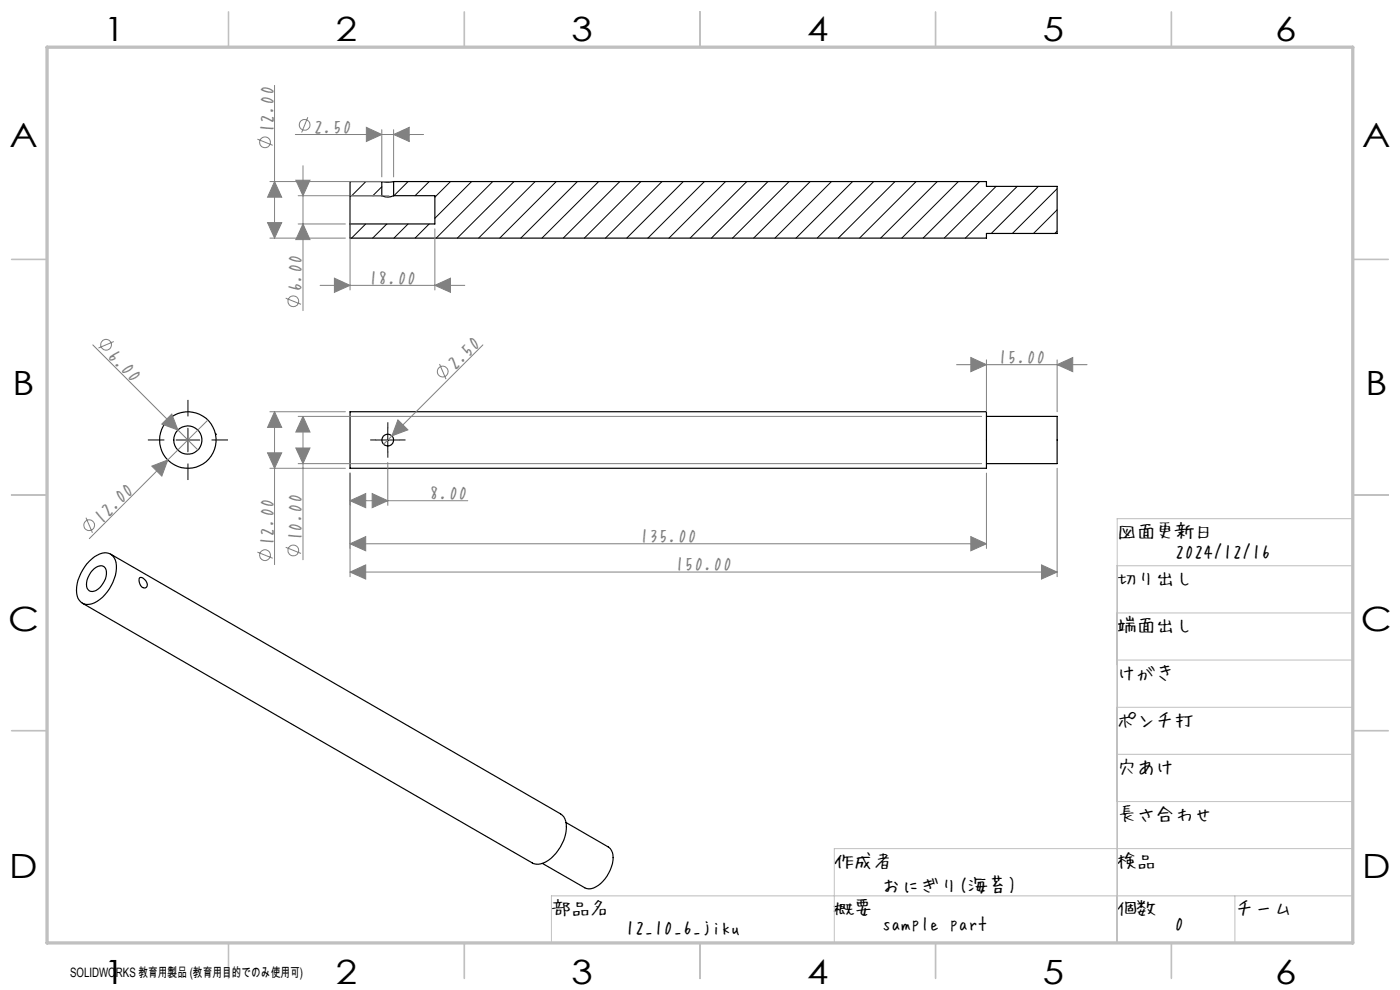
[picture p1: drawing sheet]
<svg xmlns="http://www.w3.org/2000/svg" width="297mm" height="210mm" viewBox="0 0 297 210" stroke-linecap="round" stroke-linejoin="round" font-family="sans-serif">
<g fill="none" stroke="#000" stroke-width=".25">
<path d="M81 38.5l1 .2 1.5-.2M81 38.5v3M81 38.5h-6.7v3M83.5 38.5v3M83.5 38.5h125.8v1h15v10h-15v1h-135v-3M74.3 41.5v6M74.3 41.5h6.7M81 41.5a2.88 2.88 0 0 0 2.5 0M83.5 41.5h8.8v6h-18M45.7 92.1h.1M74.3 87.3h135v12h-135zM209.3 88.3h15v10h-15"/>
<path d="M18.9 119.1a4.2 4.2 0 0 1 4.3-1.7 3.3 3.3 0 0 1 1.4 3.9 8.9 8.9 0 0 1-5.1 6.8 2.5 2.5 0 0 1-3.3-2.9 9.6 9.6 0 0 1 2.7-6.1zM23.5 117.5l95.4 55.1a3.7 3.7 0 0 1 1.1 4.2 8.6 8.6 0 0 1-5.3 6.5 2.4 2.4 0 0 1-1.8-.3l-95.4-55.1M19.6 121a2.03 2.03 0 0 1 2.5-.7 2.94 2.94 0 0 1-.3 3.5 2.45 2.45 0 0 1-2.9 1.5 2.63 2.63 0 0 1 0-3.4zM29.6 122.5a1.49 1.49 0 0 1 1.5 2.1 .97 .97 0 0 1-1.5-.8l-.1-.8zM120.1 174.5l8.9 5.2a3.1 3.1 0 0 1 .9 3.5 7.2 7.2 0 0 1-4.5 5.3l-1.3-.2-9-5.1"/>
<circle cx="39.9" cy="93.3" r="6"/>
<circle cx="39.9" cy="93.4" r="2.99"/>
<circle cx="82.3" cy="93.3" r="1.26"/>
</g>
<g fill="none" stroke="#000" stroke-width=".21">
<path d="M77.6 38.5l-3 3M81 39.6l-1.9 1.9M86.6 38.5l-3 3M91.1 38.5l-3 3M95.6 38.5l-3.3 3.3M100 38.5l-7.7 7.8M104.5 38.5l-12 12M109 38.5l-12 12M113.5 38.5l-12 12M118 38.5l-12 12M122.5 38.5l-12 12M127 38.5l-12 12"/>
<path d="M131.5 38.5l-12 12M136 38.5l-12 12M140.4 38.5l-12 12M145 38.5l-12 12M149.4 38.5l-12 12M153.9 38.5l-12 12M158.4 38.5l-12 12M162.9 38.5l-12 12M167.4 38.5l-12 12M171.9 38.5l-12 12M176.4 38.5l-12 12M180.9 38.5l-12 12"/>
<path d="M185.3 38.5l-11.9 12M189.9 38.5l-12.1 12M194.3 38.5l-11.9 12M198.8 38.5l-12 12M203.3 38.5l-12 12M207.8 38.5l-12 12M211.3 39.5l-11 11M215.8 39.5l-11 11M220.3 39.5l-10 10M77.6 47.5l-3 3M82.1 47.5l-3 3M86.6 47.5l-3 3"/>
<path d="M91.1 47.5l-3 3M224.3 40l-9.5 9.5M224.3 44.5l-5 5M224.3 49l-.5 .5M37.4 93.3h5M39.9 90.8v5M79.8 93.3h5M82.3 90.8v5"/>
</g>
<g fill="none" stroke="#808080" stroke-width=".21">
<path d="M58.2 18.1v32.4M54.6 29.5l3.3 1.3M57.3 38.5h25.2M58.2 38.5l1.6 3.3h-3zM62.7 28.5h27.2M62.8 38.2h3l-1.5 3.3zM64.3 35.2v30.7M65.3 24.9l-1.3 3.2M77.7 27l3.3 1.5-3.3 1.5zM81 27.5v10M83.5 28.5l3.3-1.5v3zM83.5 27.5v10"/>
<path d="M56.8 47.2h3l-1.6 3.3zM57.3 50.5h16M63.3 47.5h10M63.3 41.5h19.2M64.3 47.5l1.5 3.3h-3zM70.9 59l3.4 1.5-3.4 1.5zM74.3 42.5v19M92.3 48.5v13M19.7 73.2l22.3 22.3M24.1 72.5l-3.2 1.3M60.6 63.2l3.3 1.3M67.9 60.5h30.7"/>
<path d="M92.3 60.5l3.3-1.5v3zM93.2 77.2l1.4 3.2M102.4 73.2l-21 21M202.9 77.4h27.7M206 75.8l3.3 1.6-3.3 1.4zM209.3 76.3v11M224.3 77.4l3.3-1.6v3zM224.3 76.3v11M32.2 98.9l3.4-1.3-1.3 3.4zM35.6 97.6l-16.7 16.7M36.4 87.8l1.3 3.4-3.4-1.3zM44.1 89.1l-8.5 8.5"/>
<path d="M56.8 96.1h3l-1.6 3.2zM57.3 99.3h16M57.3 87.3h16M58.2 87.3l1.6 3.4h-3zM58.2 87.3v32.5M62.8 95h3l-1.5 3.3zM63.3 98.3h144.9M63.3 88.3h144.9M64.3 88.3l1.5 3.3h-3zM64.3 88.3v30.4M82.3 98.1v9.1M84.4 89.1l2.1 2.1-3.4 1.3z"/>
<path d="M224.3 99.3v23M18.2 109.8l1.4 3.2M54.6 117.1l3.3 1.3M60.6 116.1l3.3 1.3M74.3 115.3l3.3-1.5v3zM74.3 106.2l3.3-1.5v3zM74.3 100.4v21.9M74.3 115.3h135M74.3 106.2h24.9M79 104.7l3.3 1.5-3.3 1.5zM206 113.8l3.3 1.5-3.3 1.5zM209.3 100.4v15.9"/>
<path d="M220.9 119.8l3.4 1.5-3.4 1.5zM74.3 121.3l3.3-1.5v3zM74.3 121.3h150"/>
<circle cx="56.2" cy="30.2" r="1.14"/>
<circle cx="64.6" cy="26.5" r="1.13"/>
<circle cx="22.5" cy="73.1" r="1.14"/>
<circle cx="62.2" cy="63.9" r="1.15"/>
<circle cx="93.9" cy="78.8" r="1.14"/>
<circle cx="18.9" cy="111.4" r="1.14"/>
<circle cx="56.2" cy="117.8" r="1.15"/>
<circle cx="62.2" cy="116.8" r="1.14"/>
</g>
<path d="M34.9 93.3h-3.5M39.9 88.3v-3.5M39.9 98.3v3.5M44.9 93.3h3.5M79.8 93.3h-1.3M82.3 90.8v-1.2M82.3 95.8v1.3M84.8 93.3h1.2" fill="none" stroke="#000" stroke-width=".21" stroke-dasharray="30.5 1.3 1.3 1.3" stroke-linecap="butt"/>
<path d="M287 110h-50v90M237 120h50v80M237 130h50M237 150h50M237 140h50M237 170h50M237 160h50M262 190v10M287 180h-110v20M287 190h-170v10" fill="none" stroke="#c0c0c0" stroke-width=".21"/>
<g fill="none" stroke="#c0c0c0" stroke-width=".35">
<path d="M48.5 2.5v7.5M98.5 2.5v7.5M148.5 2.5v7.5M198.5 2.5v7.5M248.5 2.5v7.5M2.5 55h7.5M287 55h7.5M2.5 105h7.5M287 105h7.5M2.5 155h7.5M287 155h7.5M48.5 200v7.5"/>
<path d="M98.5 200v7.5M148.5 200v7.5M198.5 200v7.5M248.5 200v7.5"/>
</g>
<path d="M10 10h277v190h-277z" fill="none" stroke="#c0c0c0" stroke-width=".7"/>
<g fill="#808080">
<path d="M36.4 87.8l1.3 3.4-3.4-1.3z"/>
<path d="M84.4 89.1l2.1 2.1-3.4 1.3z"/>
<path d="M32.2 98.9l3.4-1.3-1.3 3.4z"/>
<path d="M220.9 119.8l3.4 1.5-3.4 1.5zM74.3 121.3l3.3-1.5v3z"/>
<path d="M74.3 115.3l3.3-1.5v3zM206 113.8l3.3 1.5-3.3 1.5z"/>
<path d="M70.9 59l3.4 1.5-3.4 1.5zM92.3 60.5l3.3-1.5v3z"/>
<path d="M224.3 77.4l3.3-1.6v3zM206 75.8l3.3 1.6-3.3 1.4z"/>
<path d="M62.8 95h3l-1.5 3.3zM64.3 88.3l1.5 3.3h-3zM56.8 96.1h3l-1.6 3.2zM58.2 87.3l1.6 3.4h-3z"/>
<path d="M64.3 47.5l1.5 3.3h-3zM62.8 38.2h3l-1.5 3.3z"/>
<path d="M58.2 38.5l1.6 3.3h-3zM56.8 47.2h3l-1.6 3.3z"/>
<path d="M77.7 27l3.3 1.5-3.3 1.5zM83.5 28.5l3.3-1.5v3z"/>
<path d="M74.3 106.2l3.3-1.5v3zM79 104.7l3.3 1.5-3.3 1.5z"/>
</g>
<g font-size="7.1">
<text x="22" y="8.7">1</text>
<text x="71.2" y="8.7">2</text>
<text x="121.2" y="8.7">3</text>
<text x="171.2" y="8.7">4</text>
<text x="221.2" y="8.7">5</text>
<text x="270.5" y="8.7">6</text>
<text x="2" y="31.2">A</text>
<text x="289" y="31.2">A</text>
<text x="2.7" y="83.7">B</text>
<text x="289.7" y="83.7">B</text>
<text x="1.7" y="133.7">C</text>
<text x="288.7" y="133.7">C</text>
<text x="2" y="186.2">D</text>
<text x="289" y="186.2">D</text>
<text x="22" y="208.7">1</text>
<text x="71.2" y="208.7">2</text>
<text x="121.2" y="208.7">3</text>
<text x="171.2" y="208.7">4</text>
<text x="221.2" y="208.7">5</text>
<text x="270.5" y="208.7">6</text>
</g>
<g font-size="4.1" fill="#808080">
<text x="57.7" y="28.3" transform="rotate(-90 57.7 28.3)">12.00</text>
<text x="66.5" y="27.9">2.50</text>
<text x="78.2" y="59.9">18.00</text>
<text x="63.7" y="62" transform="rotate(-90 63.7 62)">6.00</text>
<text x="22.8" y="75.5" transform="rotate(45 22.8 75.5)">6.00</text>
<text x="211.7" y="76.8">15.00</text>
<text x="96.3" y="78.5" transform="rotate(-45 96.3 78.5)">2.50</text>
<text x="91.1" y="105.6">8.00</text>
<text x="21.3" y="111.1" transform="rotate(-45 21.3 111.1)">12.00</text>
<text x="57.7" y="115.9" transform="rotate(-90 57.7 115.9)">12.00</text>
<text x="63.7" y="114.9" transform="rotate(-90 63.7 114.9)">10.00</text>
<text x="135.7" y="114.8">135.00</text>
<text x="143.2" y="120.8">150.00</text>
</g>
<g font-size="4.1">
<text x="237" y="113.9">図面更新日</text>
<text x="249.2" y="118.2">2024/12/16</text>
<text x="237" y="123.9">切り出し</text>
<text x="237" y="133.9">端面出し</text>
<text x="237" y="143.9">けがき</text>
<text x="237" y="153.9">ポンチ打</text>
<text x="237" y="163.9">穴あけ</text>
<text x="237" y="173.9">長さ合わせ</text>
<text x="177" y="183.9">作成者</text>
<text x="237" y="183.9">検品</text>
<text x="187.1" y="189.1">おにぎり(海苔)</text>
<text x="117" y="193.9">部品名</text>
<text x="132.6" y="197.8">12_10_6_jiku</text>
<text x="177" y="193.9">概要</text>
<text x="187.1" y="197">sample part</text>
<text x="237" y="193.9">個数</text>
<text x="249.2" y="197">0</text>
<text x="262" y="193.9">チーム</text>
</g>
<text font-size="2.7" x="14.9" y="207.1">SOLIDWORKS 教育用製品 (教育用目的でのみ使用可)</text>
</svg>
